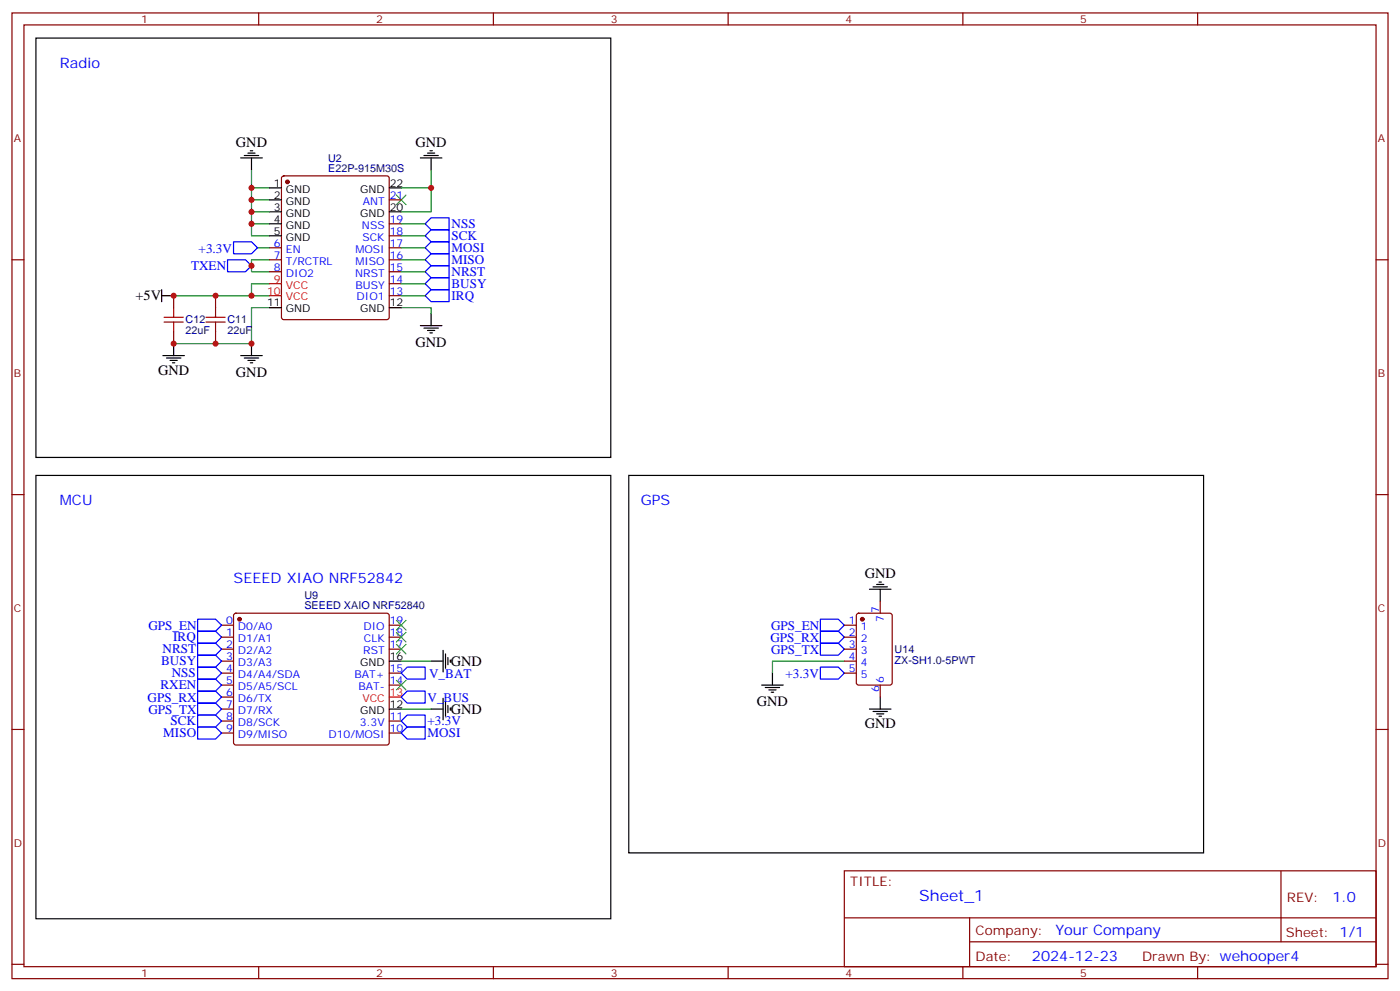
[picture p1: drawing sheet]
<svg xmlns="http://www.w3.org/2000/svg" width="412mm" height="292mm" viewBox="0 0 412 292" stroke-linecap="round" stroke-linejoin="round" font-family="sans-serif">
<g fill="none" stroke="#870000" stroke-width=".35">
<path d="M3.5 3.8h405.4v284.3h-405.4zM7.1 7.3h398.2v277.3h-398.2zM76.2 3.8v3.5M145.3 3.8v3.5M214.5 3.8v3.5M283.6 3.8v3.5M352.8 3.8v3.5M83.1 52l.5-.2h30.3l.5 .2 .3 .5v40.9l-.3 .5-.5 .2h-30.3l-.5-.2-.2-.5v-40.9zM114.7 58.8h3.5M3.5 76.5h3.6M79.4 76.5h3.5M79.4 73h3.5"/>
<path d="M114.7 76.5h3.5M114.7 73h3.5M114.7 69.4h3.5M114.7 65.9h3.5M405.3 76.5h3.6M51.2 87.1v3.5M51.2 97.6v3.6M63.5 87.1v3.5M63.5 97.6v3.6M79.4 80h3.5M114.7 80h3.5M114.7 87.1h3.5"/>
<path d="M114.7 83.5h3.5M3.5 145.6h3.6M405.3 145.6h3.6M259.3 177v3.6M65.3 184.1h3.5M65.3 187.6h3.5M65.3 191.1h3.5M65.3 194.7h3.5M65.3 198.2h3.5M69 180.8l.5-.2h44.4l.5 .2 .3 .5v37.4l-.3 .5-.5 .2h-44.4l-.5-.3-.2-.4v-37.4zM114.7 184.1h3.5M114.7 187.6h3.5"/>
<path d="M114.7 191.1h3.5M114.7 198.2h3.5M248.7 184.1h3.5M248.7 187.6h3.5M248.7 191.1h3.5M248.7 194.7h3.5M248.7 198.2h3.5M252.5 180.8l.4-.2h9.2l.7 .4v20l-.4 .7h-9.5l-.6-.4-.1-20zM3.5 214.8h3.6M65.3 201.7h3.5M65.3 205.2h3.5M65.3 208.8h3.5"/>
<path d="M65.3 212.3h3.5M65.3 215.8h3.5M114.7 201.7h3.5M114.7 212.3h3.5M114.7 215.8h3.5M259.3 201.7v3.5M405.3 214.8h3.6M248.7 256.4h156.6v28.2h-156.6zM377.3 256.4v20.9M248.7 270.2h156.5M285.6 277.3h119.6M285.6 270.2v14.2"/>
<path d="M3.5 283.9h3.6M76.2 284.6v3.5M145.3 284.6v3.5M214.5 284.6v3.5M283.6 284.6v3.5M352.8 284.6v3.5M405.3 283.9h3.6"/>
</g>
<g fill="none" stroke="#00f" stroke-width=".35">
<path d="M67 76.5h5.3l1.8 1.7-1.8 1.8h-5.3zM68.8 71.2h5.3l1.7 1.8-1.7 1.7h-5.3zM125.2 76.5l1.8-1.8h5.3v3.5h-5.3zM125.2 73l1.8-1.8h5.3v3.5h-5.3zM125.2 69.4l1.8-1.7h5.3v3.5h-5.3zM125.2 65.9l1.8-1.8h5.3v3.6h-5.3zM125.2 83.5l1.8-1.7h5.3v3.5h-5.3zM125.2 80l1.8-1.8h5.3v3.6h-5.3zM125.2 87.1l1.8-1.8h5.3v3.5h-5.3zM58.2 185.8h5.3l1.8 1.8-1.8 1.8h-5.3zM58.2 196.4h5.3l1.8 1.8-1.8 1.8h-5.3zM58.2 192.9h5.3l1.8 1.8-1.8 1.7h-5.3z"/>
<path d="M58.2 189.4h5.3l1.8 1.7-1.8 1.8h-5.3zM58.2 200h5.3l1.8 1.7-1.8 1.8h-5.3zM58.2 182.3h5.3l1.8 1.8-1.8 1.7h-5.3zM119.9 196.4h5.3v3.6h-5.3l-1.7-1.8zM241.7 196.4h5.2l1.8 1.8-1.8 1.8h-5.2zM241.7 189.4h5.2l1.8 1.7-1.8 1.8h-5.2zM241.7 185.8h5.2l1.8 1.8-1.8 1.8h-5.2zM241.7 182.3h5.2l1.8 1.8-1.8 1.7h-5.2zM58.2 214.1h5.3l1.8 1.7-1.8 1.8h-5.3zM58.2 210.5h5.3l1.8 1.8-1.8 1.8h-5.3zM58.2 203.5h5.3l1.8 1.7-1.8 1.8h-5.3zM58.2 207h5.3l1.8 1.8-1.8 1.7h-5.3z"/>
<path d="M118.2 212.3l1.7-1.8h5.3v3.6h-5.3zM118.2 205.2l1.7-1.7h5.3v3.5h-5.3zM119.9 214.1h5.3v3.5h-5.3l-1.7-1.8z"/>
</g>
<g fill="#870000" stroke="#870000" stroke-width=".35">
<circle cx="70.6" cy="182.3" r=".53"/>
<circle cx="254" cy="182.3" r=".53"/>
<circle cx="84.7" cy="53.6" r=".53"/>
</g>
<g fill="none" stroke="#000" stroke-width=".35">
<path d="M10.6 11.2h169.3v123.5h-169.3zM70.9 46.5h6.4M72 45.8h4.2M73 45.1h2.1M73.7 44.4h.7M74.1 46.5v3.5M79.4 55.3h3.5M79.4 58.8h3.5M114.7 55.3h3.5M123.8 46.5h6.4M124.9 45.8h4.2M125.9 45.1h2.2"/>
<path d="M126.6 44.4h.8M127 46.5v3.5M79.4 62.4h3.5M79.4 65.9h3.5M79.4 69.4h3.5M114.7 62.4h3.5M47.6 87.1h3.6M47.6 85.3v3.5M79.4 90.6h3.5M114.7 90.6h3.5M123.8 95.9h6.4M124.9 96.6h4.2"/>
<path d="M125.9 97.3h2.2M126.6 98h.8M127 92.4v3.5M48 104.7h6.3M49 105.4h4.3M50.1 106.1h2.1M50.8 106.8h.7M51.2 101.2v3.5M70.9 104.7h6.4M72 105.4h4.2M73 106.1h2.1M73.7 106.8h.7"/>
<path d="M74.1 101.2v3.5M10.6 140h169.3v130.5h-169.3zM185.2 140h169.3v111.1h-169.3zM256.1 173.5h6.4M257.2 172.8h4.2M258.2 172.1h2.1M258.9 171.4h.7M259.3 173.5v3.5M114.7 194.7h3.5M127 194.7h3.5M130.5 191.5v6.3M131.2 192.5v4.3"/>
<path d="M131.9 193.6v2.1M132.6 194.3v.7M227.5 198.2v3.5M114.7 208.8h3.5M127 208.8h3.5M130.5 205.6v6.3M131.2 206.7v4.2M131.9 207.7v2.1M132.6 208.4v.7M224.4 201.7h6.3M225.4 202.4h4.3M226.5 203.1h2.1"/>
<path d="M227.2 203.8h.7M256.1 208.8h6.4M257.2 209.5h4.2M258.2 210.2h2.1M258.9 210.9h.7M259.3 205.2v3.6"/>
</g>
<path d="M79.4 83.5h3.5M79.4 87.1h3.5M114.7 205.2h3.5" fill="none" stroke="#f00" stroke-width=".35"/>
<g fill="none" stroke="#008700" stroke-width=".35">
<path d="M74.1 50v8.8h5.3M74.1 58.8v10.6h5.3M74.1 55.3h5.3M118.2 55.3h8.8M127 50v12.4h-8.8M74.1 65.9h5.3M74.1 62.4h5.3M75.8 73h3.6M79.4 76.5h-5.3v3.5h5.3M118.2 73h7M118.2 76.5h7M118.2 69.4h7"/>
<path d="M118.2 65.9h7M51.2 87.1h28.2M79.4 90.6h-5.3v10.6h-22.9M79.4 83.5h-5.3v3.6M118.2 90.6h8.8v1.8M118.2 87.1h7M118.2 83.5h7M118.2 80h7M118.2 194.7h8.8M248.7 194.7h-21.2v3.5M118.2 208.8h8.8"/>
</g>
<path d="M116.8 57.4l2.8 2.9M119.6 57.4l-2.8 2.9M116.8 182.7l2.8 2.8M116.8 186.2l2.8 2.8M116.8 189.7l2.8 2.8M119.6 182.7l-2.8 2.8M119.6 186.2l-2.8 2.8M119.6 189.7l-2.8 2.8M116.8 200.3l2.8 2.8M119.6 200.3l-2.8 2.8" fill="none" stroke="#3c3" stroke-width=".35"/>
<path d="M48.3 93.4h5.7M48.3 94.8h5.7M51.2 90.6v2.8M51.2 94.8v2.8M60.7 93.4h5.6M60.7 94.8h5.6M63.5 90.6v2.8M63.5 94.8v2.8" fill="none" stroke="#a10000" stroke-width=".35"/>
<g fill="#c00">
<circle cx="74.1" cy="78.2" r=".88"/>
<circle cx="63.5" cy="87.1" r=".88"/>
<circle cx="74.1" cy="87.1" r=".88"/>
<circle cx="51.2" cy="87.1" r=".88"/>
<circle cx="63.5" cy="101.2" r=".88"/>
<circle cx="51.2" cy="101.2" r=".88"/>
<circle cx="74.1" cy="58.8" r=".88"/>
<circle cx="74.1" cy="65.9" r=".88"/>
<circle cx="74.1" cy="55.3" r=".88"/>
<circle cx="74.1" cy="101.2" r=".88"/>
<circle cx="74.1" cy="62.4" r=".88"/>
<circle cx="127" cy="55.3" r=".88"/>
</g>
<text font-size="4.6" fill="#00f" x="270.8" y="265.4">Sheet_1</text>
<g font-size="4.2" fill="#00f">
<text x="17.6" y="20">Radio</text>
<text x="17.6" y="148.8">MCU</text>
<text x="188.7" y="148.8">GPS</text>
<text x="68.8" y="171.7">SEEED XIAO NRF52842</text>
<text x="392.5" y="265.7">1.0</text>
<text x="310.9" y="275.2">Your Company</text>
<text x="304" y="283">2024-12-23</text>
</g>
<g font-size="4.2">
<text x="69.5" y="43.1">GND</text>
<text x="122.4" y="43.1">GND</text>
<text x="39.9" y="88.5">+5V</text>
<text x="122.4" y="102.1">GND</text>
<text x="46.6" y="110.3">GND</text>
<text x="69.5" y="110.9">GND</text>
<text x="254.7" y="170.3">GND</text>
<text x="132.8" y="196.1">GND</text>
<text x="223" y="207.8">GND</text>
<text x="132.8" y="210.2">GND</text>
<text x="254.7" y="214.4">GND</text>
</g>
<g font-size="3.9" fill="#00f">
<text x="133" y="70.6">SCK</text>
<text x="133" y="67.1">NSS</text>
<text x="58.5" y="74.4">+3.3V</text>
<text x="133" y="77.7">MISO</text>
<text x="133" y="74.2">MOSI</text>
<text x="56.3" y="79.5">TXEN</text>
<text x="133" y="81.2">NRST</text>
<text x="133" y="84.7">BUSY</text>
<text x="133" y="88.3">IRQ</text>
<text x="43.7" y="185.5">GPS_EN</text>
<text x="227.1" y="185.5">GPS_EN</text>
<text x="51" y="188.8">IRQ</text>
<text x="226.9" y="189">GPS_RX</text>
<text x="47.5" y="195.9">BUSY</text>
<text x="47.9" y="192.4">NRST</text>
<text x="227.1" y="192.5">GPS_TX</text>
<text x="47.3" y="202.9">RXEN</text>
<text x="50.6" y="199.4">NSS</text>
<text x="126.4" y="199.5">V_BAT</text>
<text x="231.4" y="199.5">+3.3V</text>
<text x="43.5" y="206.6">GPS_RX</text>
<text x="125.9" y="206.7">V_BUS</text>
<text x="43.7" y="210.2">GPS_TX</text>
<text x="50.2" y="213.5">SCK</text>
<text x="125.9" y="213.5">+3.3V</text>
<text x="48.1" y="217.1">MISO</text>
<text x="125.9" y="217">MOSI</text>
</g>
<g font-size="3.9" fill="#800">
<text x="250.5" y="261">TITLE:</text>
<text x="379.1" y="265.7">REV:</text>
<text x="287.4" y="275.2">Company:</text>
<text x="378.7" y="275.8">Sheet: 1/1</text>
<text x="287.4" y="282.9">Date:</text>
<text x="336.4" y="282.9">Drawn By: wehooper4</text>
</g>
<g font-size="3.2" fill="#800">
<text x="41.6" y="6.8">1</text>
<text x="110.8" y="6.8">2</text>
<text x="179.9" y="6.8">3</text>
<text x="249.1" y="6.8">4</text>
<text x="318.2" y="6.8">5</text>
<text x="4.1" y="41.9">A</text>
<text x="405.9" y="41.9">A</text>
<text x="4.1" y="111.1">B</text>
<text x="405.9" y="111.1">B</text>
<text x="4.1" y="180.2">C</text>
<text x="405.9" y="180.2">C</text>
<text x="4.1" y="249.3">D</text>
<text x="405.9" y="249.3">D</text>
<text x="41.6" y="287.6">1</text>
<text x="110.8" y="287.6">2</text>
<text x="179.9" y="287.6">3</text>
<text x="249.1" y="287.6">4</text>
<text x="318.2" y="287.6">5</text>
</g>
<g font-size="3.2" fill="#000080">
<text x="96.7" y="47.6">U2</text>
<text x="96.7" y="50.7">E22P-915M30S</text>
<text x="54.7" y="95.2">C12</text>
<text x="67" y="95.2">C11</text>
<text x="54.7" y="98.4">22uF</text>
<text x="67" y="98.4">22uF</text>
<text x="89.7" y="179.4">SEEED XAIO NRF52840</text>
<text x="89.7" y="176.2">U9</text>
<text x="263.5" y="195.5">ZX-SH1.0-5PWT</text>
<text x="263.5" y="192.3">U14</text>
</g>
<g font-size="3.2">
<text x="80.7" y="55">1</text>
<text x="80.7" y="58.5">2</text>
<text x="84.2" y="56.7">GND</text>
<text x="106.1" y="56.7">GND</text>
<text x="114.8" y="55">22</text>
<text x="80.7" y="62">3</text>
<text x="80.7" y="65.5">4</text>
<text x="84.2" y="60.3">GND</text>
<text x="84.2" y="63.8">GND</text>
<text x="106.1" y="63.8">GND</text>
<text x="114.8" y="62">20</text>
<text x="80.7" y="69.1">5</text>
<text x="84.2" y="67.3">GND</text>
<text x="84.2" y="70.8">GND</text>
<text x="78.7" y="90.2">11</text>
<text x="84.2" y="92">GND</text>
<text x="106.1" y="92">GND</text>
<text x="114.8" y="90.2">12</text>
<text x="106.1" y="196.1">GND</text>
<text x="114.8" y="194.3">16</text>
<text x="114.8" y="208.4">12</text>
<text x="106.1" y="210.2">GND</text>
</g>
<g font-size="3.2" fill="#00f">
<text x="114.8" y="58.5">21</text>
<text x="106.8" y="60.3">ANT</text>
<text x="114.8" y="65.5">19</text>
<text x="106.6" y="67.3">NSS</text>
<text x="106.8" y="70.8">SCK</text>
<text x="114.8" y="69.1">18</text>
<text x="80.7" y="72.6">6</text>
<text x="80.7" y="76.1">7</text>
<text x="84.2" y="74.4">EN</text>
<text x="84.2" y="77.9">T/RCTRL</text>
<text x="104.7" y="77.9">MISO</text>
<text x="104.7" y="74.4">MOSI</text>
<text x="114.8" y="76.1">16</text>
<text x="114.8" y="72.6">17</text>
<text x="80.7" y="79.7">8</text>
<text x="84.2" y="81.4">DIO2</text>
<text x="104.6" y="81.4">NRST</text>
<text x="114.8" y="83.2">14</text>
<text x="114.8" y="79.7">15</text>
<text x="104.7" y="84.9">BUSY</text>
<text x="105.1" y="88.5">DIO1</text>
<text x="114.8" y="86.7">13</text>
<text x="66.6" y="183.7">0</text>
<text x="70.1" y="185.5">D0/A0</text>
<text x="107.1" y="185.5">DIO</text>
<text x="114.8" y="183.7">19</text>
<text x="250" y="183.7">1</text>
<text x="253.5" y="185.5">1</text>
<text x="258.9" y="180.6" transform="rotate(-90 258.9 180.6)">7</text>
<text x="260.3" y="183.3" transform="rotate(-90 260.3 183.3)">7</text>
<text x="66.6" y="187.3">1</text>
<text x="66.6" y="190.8">2</text>
<text x="70.1" y="189">D1/A1</text>
<text x="107.2" y="189">CLK</text>
<text x="114.8" y="190.8">17</text>
<text x="114.8" y="187.3">18</text>
<text x="250" y="187.3">2</text>
<text x="250" y="190.8">3</text>
<text x="253.5" y="189">2</text>
<text x="66.6" y="194.3">3</text>
<text x="66.6" y="197.8">4</text>
<text x="70.1" y="192.5">D2/A2</text>
<text x="70.1" y="196.1">D3/A3</text>
<text x="107" y="192.5">RST</text>
<text x="114.8" y="197.8">15</text>
<text x="250" y="194.3">4</text>
<text x="250" y="197.8">5</text>
<text x="253.5" y="192.5">3</text>
<text x="253.5" y="196.1">4</text>
<text x="66.6" y="201.4">5</text>
<text x="70.1" y="199.6">D4/A4/SDA</text>
<text x="70.1" y="203.1">D5/A5/SCL</text>
<text x="104.5" y="199.6">BAT+</text>
<text x="105.6" y="203.1">BAT-</text>
<text x="114.8" y="201.4">14</text>
<text x="253.5" y="199.6">5</text>
<text x="258.9" y="203.7" transform="rotate(-90 258.9 203.7)">6</text>
<text x="260.3" y="201" transform="rotate(-90 260.3 201)">6</text>
<text x="66.6" y="204.9">6</text>
<text x="66.6" y="208.4">7</text>
<text x="70.1" y="206.7">D6/TX</text>
<text x="66.6" y="211.9">8</text>
<text x="66.6" y="215.5">9</text>
<text x="70.1" y="210.2">D7/RX</text>
<text x="70.1" y="213.7">D8/SCK</text>
<text x="106" y="213.7">3.3V</text>
<text x="114.8" y="215.5">10</text>
<text x="114.8" y="211.9">11</text>
<text x="70.1" y="217.2">D9/MISO</text>
<text x="96.8" y="217.2">D10/MOSI</text>
</g>
<g font-size="3.2" fill="#f00">
<text x="80.7" y="83.2">9</text>
<text x="78.7" y="86.7">10</text>
<text x="84.2" y="84.9">VCC</text>
<text x="84.2" y="88.5">VCC</text>
<text x="106.7" y="206.7">VCC</text>
<text x="114.8" y="204.9">13</text>
</g>
</svg>
